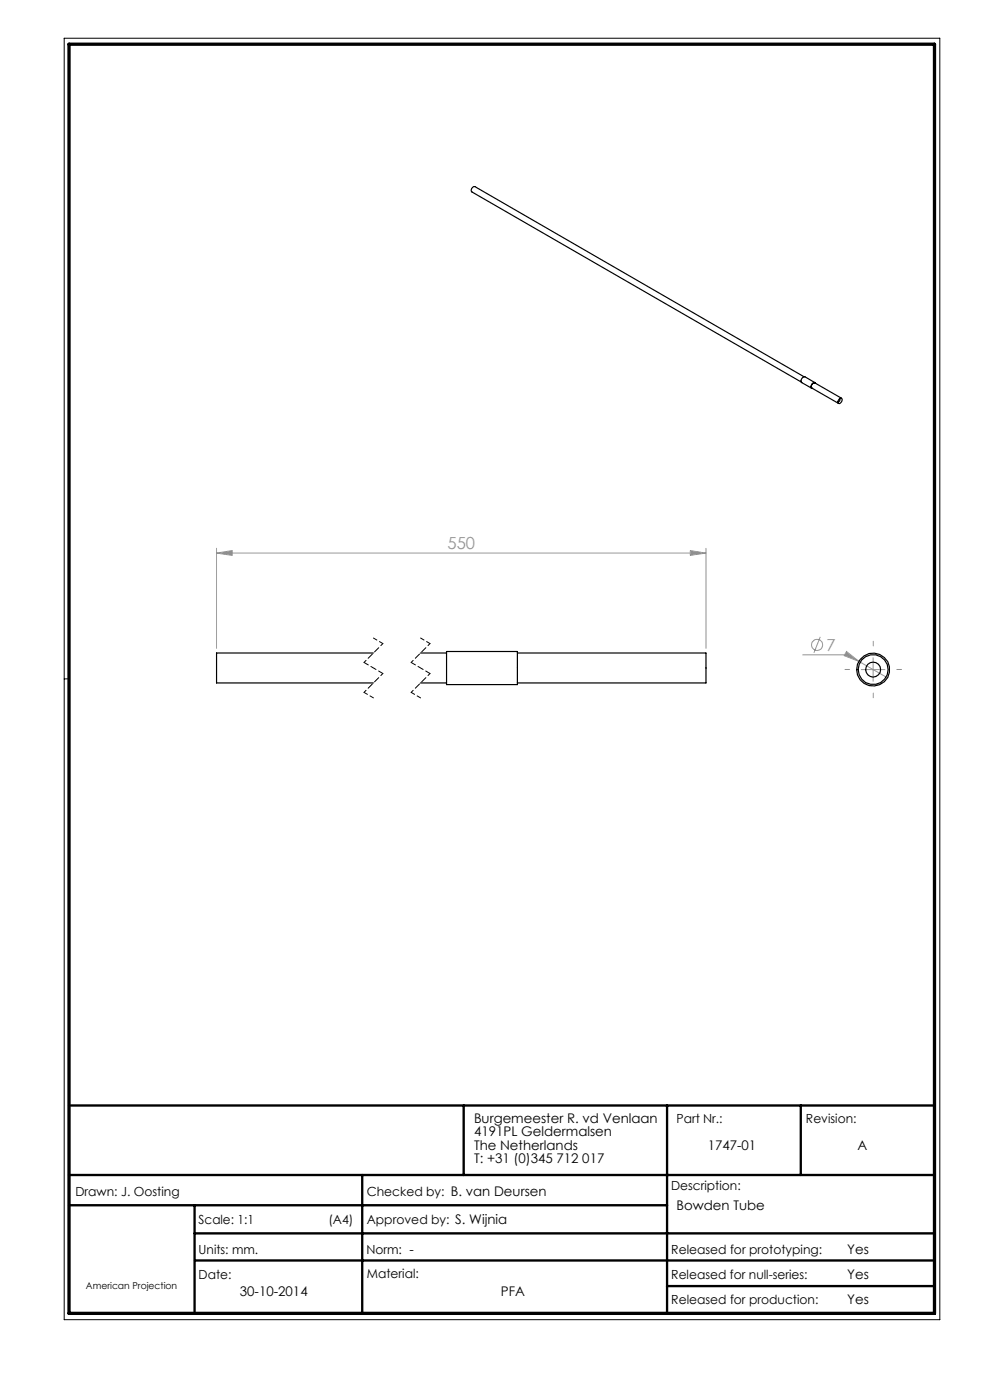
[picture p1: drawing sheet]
<svg xmlns="http://www.w3.org/2000/svg" width="210mm" height="297mm" viewBox="0 0 210 297" stroke-linecap="round" stroke-linejoin="round" font-family="sans-serif">
<path d="M13.6 8.1h185.8v271.9h-185.8zM14.6 144h-1" fill="none" stroke="#000" stroke-width=".21"/>
<path d="M14.6 234.5h183.6M98.4 234.5v14.8M141.5 234.5v44.1M169.9 234.5v14.8M14.6 249.3h183.6M14.6 255.7h126.9M41.3 255.7v22.9M76.8 249.3v29.3M41.3 261.7h156.9M41.4 267.4h156.8M141.5 272.8h56.7" fill="none" stroke="#000" stroke-width=".5"/>
<path d="M14.6 9.4h183.6v269.2h-183.6z" fill="none" stroke="#000" stroke-width=".7"/>
<g fill="none" stroke="#959595" stroke-width=".21">
<path d="M45.9 117.3l3.3-.5v1zM45.9 116.3v21.2M45.9 117.3h103.9M146.4 116.8l3.4 .5-3.4 .5zM149.8 116.3v21.2M170.3 138.9h9.5l2.4 1.4M174 135.1l-1.4 3.4M179.6 138.2l2.6 2.1-3.1-1.2zM185.2 139.6v4.9M182.2 140.3l6 3.5M182.7 142.1h5"/>
<circle cx="173.3" cy="136.8" r="1.18"/>
</g>
<path d="M79.2 135.4l2 1.1M89.2 135.4l2 1.1M77.2 146.9l2 1.2M87.2 146.9l2 1.2" fill="none" stroke="#000" stroke-width=".21" stroke-dasharray="1.3 .6" stroke-dashoffset=".4"/>
<path d="M81.2 136.5l-4 4M91.2 136.5l-4 4M81.2 142.9l-4 4M91.2 142.9l-4 4" fill="none" stroke="#000" stroke-width=".21" stroke-dasharray="1.3 .6" stroke-dashoffset=".7"/>
<path d="M77.2 140.5l4 2.4M87.2 140.5l4 2.4" fill="none" stroke="#000" stroke-width=".21" stroke-dasharray="1.3 .6" stroke-dashoffset=".2"/>
<path d="M185.2 137v-1M180.2 142h-1M185.2 147v1M190.2 142h1" fill="none" stroke="#959595" stroke-width=".21" stroke-dasharray="15.2 1.3 1.3 1.3"/>
<path d="M179.6 138.2l-.5 .9 3.1 1.2zM45.9 117.3l3.3-.5v1zM146.4 116.8l3.4 .5-3.4 .5z" fill="#959595"/>
<g fill="none" stroke="#000" stroke-width=".25">
<path d="M170.6 79.9l-69.9-40.3a.74 .74 0 0 0-.6 1.1l69.8 40.3M172.9 81.2l-2.2-1.3a.8 .8 0 0 0-.6 1.3l2.1 1.2M173 81.3v-.1a.71 .71 0 0 0-.8 .4 .71 .71 0 0 0 .1 .8h.1M178 84.7l.4-.2a.61 .61 0 0 1 .1 .7 .61 .61 0 0 1-.7 .3zM178 84.6a.31 .31 0 0 1 .1 .4 .31 .31 0 0 1-.3 .2M178.5 84.5l-5.6-3.3a.71 .71 0 0 0-.7 1.1l5.7 3.3M79.2 138.5h-33.3v6.4h33.3M89.2 138.5h5.5M94.7 138.2h15v7h-15zM109.7 138.5h40.1v6.4h-40.1M89.2 144.9h5.5"/>
<circle cx="185.2" cy="142" r="1.58"/>
<circle cx="185.2" cy="142.1" r="3.2"/>
<circle cx="185.2" cy="142.1" r="3.5"/>
</g>
<g font-size="3.5" fill="#959595">
<text x="94.9" y="116.5">550</text>
<text x="175.3" y="138.1">7</text>
</g>
<g font-size="2.8">
<text x="100.5" y="238.2">Burgemeester R. vd Venlaan</text>
<text x="100.5" y="241.1">4191PL Geldermalsen</text>
<text x="100.5" y="243.9">The Netherlands</text>
<text x="150.1" y="243.9">1747-01</text>
<text x="181.9" y="243.9">A</text>
<text x="100.5" y="246.7">T: +31 (0)345 712 017</text>
<text x="143.5" y="256.7">Bowden Tube</text>
<text x="179.7" y="266">Yes</text>
<text x="50.9" y="275">30-10-2014</text>
<text x="106.3" y="275">PFA</text>
<text x="179.7" y="271.4">Yes</text>
<text x="179.7" y="276.6">Yes</text>
</g>
<g font-size="2.7">
<text x="143.5" y="238.2">Part Nr.:</text>
<text x="171" y="238.2">Revision:</text>
<text x="16" y="253.7">Drawn: J. Oosting</text>
<text x="77.8" y="253.7">Checked by: B. van Deursen</text>
<text x="142.4" y="252.5">Description:</text>
<text x="42.1" y="259.7">Scale: 1:1</text>
<text x="69.7" y="259.7">(A4)</text>
<text x="77.8" y="259.7">Approved by: S. Wijnia</text>
<text x="42.1" y="266">Units: mm.</text>
<text x="77.7" y="266">Norm: -</text>
<text x="142.4" y="266">Released for prototyping:</text>
<text x="42.1" y="271.3">Date:</text>
<text x="77.8" y="271">Material:</text>
<text x="142.4" y="271.3">Released for null-series:</text>
<text x="142.4" y="276.6">Released for production:</text>
</g>
<text font-size="2" x="18.2" y="273.4">American Projection</text>
</svg>
